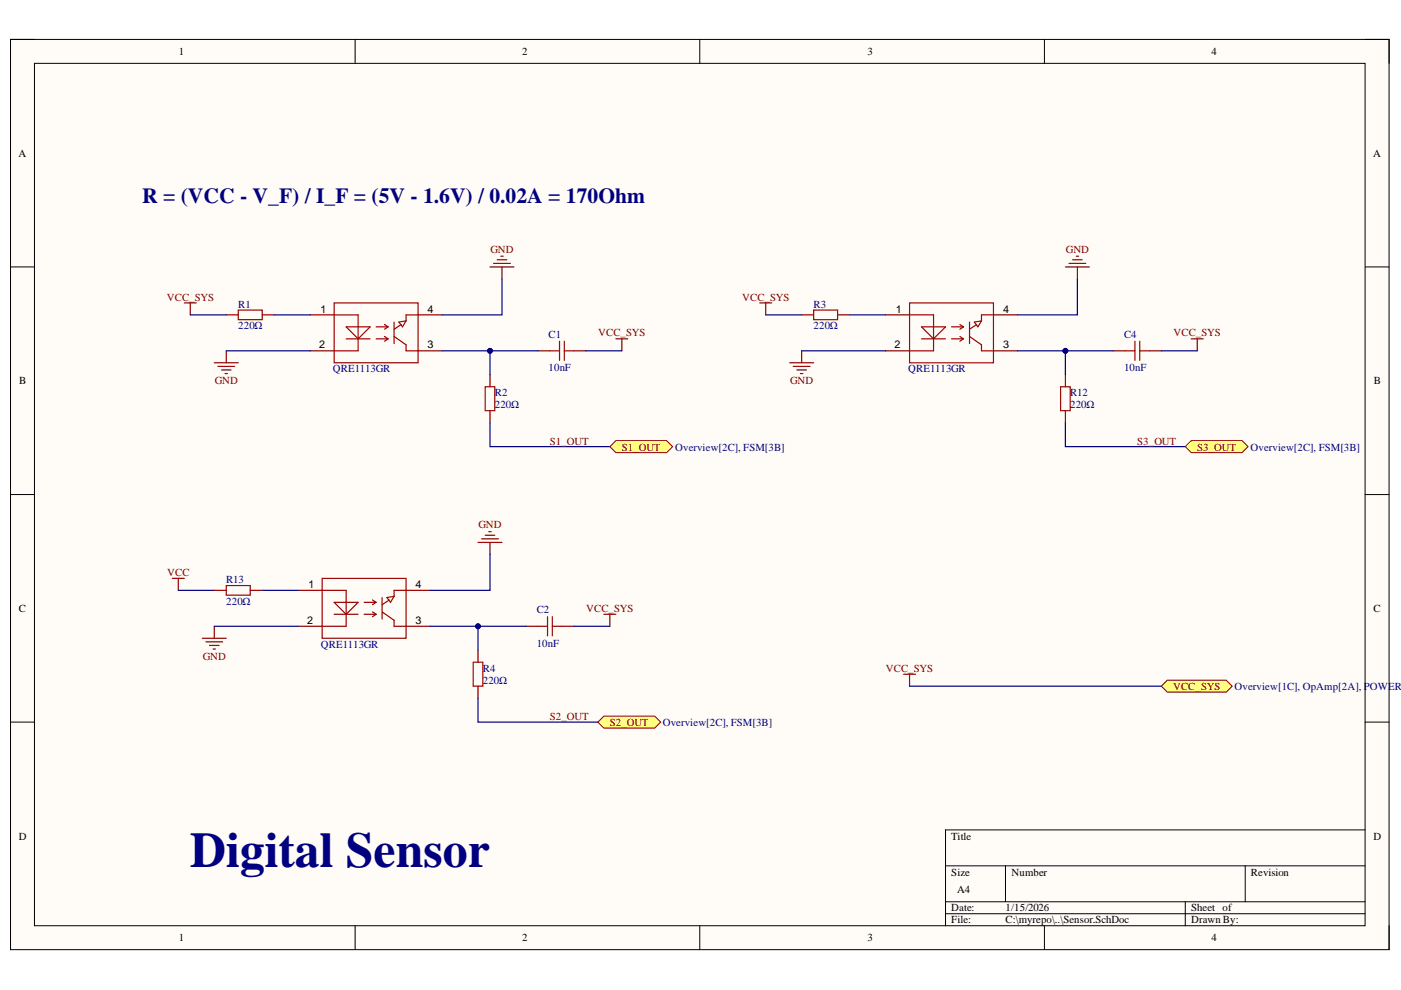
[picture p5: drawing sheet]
<svg xmlns="http://www.w3.org/2000/svg" width="297mm" height="210mm" viewBox="0 0 297 210" stroke-linecap="round" stroke-linejoin="round" font-family="sans-serif">
<path d="M2.2 8.4h292.3v192.9h-292.3z" fill-rule="evenodd" fill="#fffcf8"/>
<path d="M2.2 8.4h292.3v192.9h-292.3z" fill="none" stroke="#000" stroke-width=".21"/>
<path d="M7.3 13.4h282.1v182.9h-282.1z" fill-rule="evenodd" fill="#fffcf8"/>
<g fill="none" stroke="#000" stroke-width=".21">
<path d="M2.2 8.4h5.1M7.3 13.4h282.1v182.9h-282.1zM75.3 8.4v5M148.4 8.4v5M221.4 8.4v5M289.4 8.4h5.1v5M2.2 56.6h5.1M289.4 56.6h5.1M2.2 104.9h5.1M289.4 104.9h5.1M2.2 153.1h5.1M289.4 153.1h5.1"/>
<path d="M289.4 176h-88.9v20.3M75.3 196.3v5M148.4 196.3v5M200.5 183.6h88.9M200.5 191.2h88.9M200.5 193.7h88.9M213.2 183.6v7.6M221.4 196.3v5M251.3 191.2v5.1M264 183.6v7.6M294.5 196.3v5"/>
</g>
<g fill="none" stroke="#a00000" stroke-width=".25">
<path d="M50.5 65.7h5.1v2.1h-5.1zM70.8 64.2h17.8v12.7h-17.8zM70.8 66.8h5.1v7.6h-5.1M73.4 71.8h5.1M73.4 69.3h5.1l-2.6 2.5zM79.7 71.8h2.6M79.7 69.3h2.6M81.5 68.8l.8 .5M81.5 71.3l.8 .5M82.3 69.3l-.8 .5M82.3 71.8l-.8 .5M83.6 71.3l2.5 1.8v1.3h2.5"/>
<path d="M83.6 68.3v4.6M84.6 68.3l1.5-.3-.8 1.3zM85.1 68.8l-1.5 1M88.6 66.8h-2.5v1.2M116.6 74.4h2M118.6 72.3v4.1M119.6 74.4h2.1M119.6 72.3v4.1"/>
</g>
<path d="M48 66.8h2.5M55.6 66.8h2.5M65.8 66.8h5M65.8 74.4h5M88.6 66.8h5.1M88.6 74.4h5.1M114.1 74.4h2.5M121.7 74.4h2.5" fill="none" stroke="#800" stroke-width=".25"/>
<path d="M39.1 64.2h2.5M40.3 64.2v2.6M45.4 76.9h5.1M46.2 77.7h3.5M47 78.4h2M47.7 79.2h.5M48 74.4v2.5M130.6 71.8h2.5M131.8 71.8v2.6" fill="none" stroke="#800000" stroke-width=".25"/>
<path d="M40.3 66.8h7.7M58.1 66.8h7.7M93.7 74.4h20.4M124.2 74.4h7.6" fill="none" stroke="#000080" stroke-width=".25"/>
<circle cx="103.9" cy="74.4" r=".51" fill="#000080"/>
<circle cx="103.9" cy="74.4" r=".51" fill="none" stroke="#000080" stroke-width=".21"/>
<path d="M106.4 59.1v7.7h-12.7M48 74.4h17.8M103.9 74.4v5.1" fill="none" stroke="#000080" stroke-width=".25"/>
<path d="M103.9 56.6h5.1M104.6 55.8h3.6M105.4 55.1h2M106.2 54.3h.5M106.4 56.6v2.5" fill="none" stroke="#800000" stroke-width=".25"/>
<path d="M103.9 79.5v2.5M103.9 87.1v2.5" fill="none" stroke="#800" stroke-width=".25"/>
<path d="M102.9 82h2v5.1h-2z" fill="none" stroke="#a00000" stroke-width=".25"/>
<circle cx="103.9" cy="74.4" r=".51" fill="#000080"/>
<circle cx="103.9" cy="74.4" r=".51" fill="none" stroke="#000080" stroke-width=".21"/>
<path d="M103.9 89.6v5.1h25.4M37.8 125.2h7.6M55.6 125.2h7.6M91.2 132.8h20.3M121.7 132.8h7.6" fill="none" stroke="#000080" stroke-width=".25"/>
<g fill="none" stroke="#a00000" stroke-width=".25">
<path d="M68.3 122.6h17.8v12.7h-17.8zM68.3 125.2h5.1v7.6h-5.1M70.8 130.2h5.1M70.8 127.7h5.1l-2.5 2.5zM77.2 130.2h2.5M77.2 127.7h2.5M79 127.2l.7 .5M79 129.7l.7 .5M79.7 127.7l-.7 .5M79.7 130.2l-.7 .6M81 129.7l2.6 1.8v1.3h2.5M81 126.7v4.6"/>
<path d="M82 126.7l1.6-.3-.8 1.3zM82.5 127.2l-1.5 1M86.1 125.2h-2.5v1.2M114.1 132.8h2M116.1 130.8v4M117.1 132.8h2M117.1 130.8v4"/>
</g>
<path d="M63.2 125.2h5.1M63.2 132.8h5.1M86.1 125.2h5.1M86.1 132.8h5.1M111.5 132.8h2.6M119.1 132.8h2.6" fill="none" stroke="#800" stroke-width=".25"/>
<path d="M36.5 122.6h2.6M37.8 122.6v2.6M42.9 135.3h5.1M43.7 136.1h3.5M44.4 136.8h2.1M45.2 137.6h.5M45.4 132.8v2.5M128 130.2h2.6M129.3 130.2v2.6" fill="none" stroke="#800000" stroke-width=".25"/>
<circle cx="101.3" cy="132.8" r=".51" fill="#000080"/>
<circle cx="101.3" cy="132.8" r=".51" fill="none" stroke="#000080" stroke-width=".21"/>
<path d="M103.9 117.5v7.7h-12.7M45.4 132.8h17.8M101.3 132.8v5.1" fill="none" stroke="#000080" stroke-width=".25"/>
<path d="M101.3 115h5.1M102.1 114.2h3.6M102.9 113.5h2M103.6 112.7h.5M103.9 115v2.5" fill="none" stroke="#800000" stroke-width=".25"/>
<path d="M101.3 137.9v2.5M101.3 145.5v2.5" fill="none" stroke="#800" stroke-width=".25"/>
<path d="M100.3 140.4h2.1v5.1h-2.1z" fill="none" stroke="#a00000" stroke-width=".25"/>
<circle cx="101.3" cy="132.8" r=".51" fill="#000080"/>
<circle cx="101.3" cy="132.8" r=".51" fill="none" stroke="#000080" stroke-width=".21"/>
<path d="M101.3 148v5.1h25.5" fill="none" stroke="#000080" stroke-width=".25"/>
<path d="M129.3 94.7l1.3-1.3h10.7l1.3 1.3-1.3 1.3h-10.7z" fill-rule="evenodd" fill="#ffff80"/>
<path d="M129.3 94.7l1.3-1.3h10.7l1.3 1.3-1.3 1.3h-10.7z" fill="none" stroke="#800000" stroke-width=".21"/>
<path d="M128 151.8h10.8l1.3 1.3-1.3 1.3h-10.8l-1.2-1.3z" fill-rule="evenodd" fill="#ffff80"/>
<path d="M128 151.8h10.8l1.3 1.3-1.3 1.3h-10.8l-1.2-1.3z" fill="none" stroke="#800000" stroke-width=".21"/>
<path d="M187.8 66.8h5M187.8 74.4h5M210.6 66.8h5.1M210.6 74.4h5.1M236.1 74.4h2.5M243.7 74.4h2.5M45.4 125.2h2.6M53.1 125.2h2.5" fill="none" stroke="#800" stroke-width=".25"/>
<g fill="none" stroke="#a00000" stroke-width=".25">
<path d="M192.8 64.2h17.8v12.7h-17.8zM192.8 66.8h5.1v7.6h-5.1M195.4 71.8h5.1M195.4 69.3h5.1l-2.6 2.5zM201.7 71.8h2.6M201.7 69.3h2.6M203.5 68.8l.8 .5M203.5 71.3l.8 .5M204.3 69.3l-.8 .5M204.3 71.8l-.8 .5M205.6 71.3l2.5 1.8v1.3h2.5M205.6 68.3v4.6"/>
<path d="M206.6 68.3l1.5-.3-.8 1.3zM207.1 68.8l-1.5 1M210.6 66.8h-2.5v1.2M238.6 74.4h2M240.6 72.3v4.1M241.6 74.4h2.1M241.6 72.3v4.1M48 124.2h5.1v2h-5.1z"/>
</g>
<path d="M161.1 64.2h2.5M162.3 64.2v2.6M167.4 76.9h5.1M168.2 77.7h3.5M169 78.4h2M169.7 79.2h.5M170 74.4v2.5M252.6 71.8h2.5M253.8 71.8v2.6" fill="none" stroke="#800000" stroke-width=".25"/>
<path d="M162.3 66.8h7.7M180.1 66.8h7.7M215.7 74.4h20.4M246.2 74.4h7.6" fill="none" stroke="#000080" stroke-width=".25"/>
<circle cx="225.9" cy="74.4" r=".51" fill="#000080"/>
<circle cx="225.9" cy="74.4" r=".51" fill="none" stroke="#000080" stroke-width=".21"/>
<path d="M228.4 59.1v7.7h-12.7M170 74.4h17.8M225.9 74.4v5.1" fill="none" stroke="#000080" stroke-width=".25"/>
<path d="M225.9 56.6h5.1M226.7 55.8h3.5M227.4 55.1h2M228.2 54.3h.5M228.4 56.6v2.5" fill="none" stroke="#800000" stroke-width=".25"/>
<path d="M225.9 79.5v2.5M225.9 87.1v2.5" fill="none" stroke="#800" stroke-width=".25"/>
<path d="M224.9 82h2v5.1h-2z" fill="none" stroke="#a00000" stroke-width=".25"/>
<circle cx="225.9" cy="74.4" r=".51" fill="#000080"/>
<circle cx="225.9" cy="74.4" r=".51" fill="none" stroke="#000080" stroke-width=".21"/>
<path d="M225.9 89.6v5.1h25.4" fill="none" stroke="#000080" stroke-width=".25"/>
<path d="M251.3 94.7l1.3-1.3h10.7l1.3 1.3-1.3 1.3h-10.7z" fill-rule="evenodd" fill="#ffff80"/>
<path d="M251.3 94.7l1.3-1.3h10.7l1.3 1.3-1.3 1.3h-10.7z" fill="none" stroke="#800000" stroke-width=".21"/>
<path d="M170 66.8h2.5M177.6 66.8h2.5" fill="none" stroke="#800" stroke-width=".25"/>
<path d="M172.5 65.7h5.1v2.1h-5.1z" fill="none" stroke="#a00000" stroke-width=".25"/>
<path d="M191.6 143h2.5M192.8 143v2.5" fill="none" stroke="#800000" stroke-width=".25"/>
<path d="M246.2 145.5l1.3-1.3h12.5l1.3 1.3-1.3 1.3h-12.5z" fill-rule="evenodd" fill="#ffff80"/>
<path d="M246.2 145.5l1.3-1.3h12.5l1.3 1.3-1.3 1.3h-12.5z" fill="none" stroke="#800000" stroke-width=".21"/>
<path d="M192.8 145.5h53.4" fill="none" stroke="#000080" stroke-width=".25"/>
<text font-size="10.6" fill="#000080" x="40.4" y="183.9">Digital Sensor</text>
<text font-size="4.6" fill="#000080" x="30.1" y="42.9">R = (VCC - V_F) / I_F = (5V - 1.6V) / 0.02A = 170Ohm</text>
<g font-size="2.3">
<text x="37.9" y="11.7">1</text>
<text x="110.7" y="11.7">2</text>
<text x="183.9" y="11.7">3</text>
<text x="256.8" y="11.7">4</text>
<text x="3.9" y="33.3">A</text>
<text x="291.1" y="33.3">A</text>
<text x="67.9" y="66.3">1</text>
<text x="90.6" y="66.3">4</text>
<text x="189.9" y="66.3">1</text>
<text x="212.7" y="66.3">4</text>
<text x="67.7" y="73.9">2</text>
<text x="90.6" y="73.9">3</text>
<text x="189.7" y="73.9">2</text>
<text x="212.7" y="73.9">3</text>
<text x="4.1" y="81.5">B</text>
<text x="291.3" y="81.5">B</text>
<text x="65.4" y="124.7">1</text>
<text x="88.1" y="124.7">4</text>
<text x="4" y="129.8">C</text>
<text x="291.2" y="129.8">C</text>
<text x="65.1" y="132.3">2</text>
<text x="88.1" y="132.3">3</text>
<text x="4" y="178">D</text>
<text x="201.7" y="178">Title</text>
<text x="291.2" y="178">D</text>
<text x="201.7" y="185.6">Size</text>
<text x="214.5" y="185.6">Number</text>
<text x="265.2" y="185.6">Revision</text>
<text x="203" y="189.4">A4</text>
<text x="201.7" y="193.2">Date:</text>
<text x="201.7" y="195.8">File:</text>
<text x="213.2" y="193.2">1/15/2026</text>
<text x="213.2" y="195.8">C:\myrepo\..\Sensor.SchDoc</text>
<text x="252.5" y="193.2">Sheet of</text>
<text x="252.5" y="195.8">Drawn By:</text>
<text x="37.9" y="199.6">1</text>
<text x="110.7" y="199.6">2</text>
<text x="183.9" y="199.6">3</text>
<text x="256.8" y="199.6">4</text>
</g>
<g font-size="2.3" fill="#800000">
<text x="104" y="53.6">GND</text>
<text x="226" y="53.6">GND</text>
<text x="35.4" y="63.7">VCC_SYS</text>
<text x="157.4" y="63.7">VCC_SYS</text>
<text x="126.8" y="71.3">VCC_SYS</text>
<text x="248.8" y="71.3">VCC_SYS</text>
<text x="45.5" y="81.5">GND</text>
<text x="167.5" y="81.5">GND</text>
<text x="116.6" y="94.3">S1_OUT</text>
<text x="131.8" y="95.5">S1_OUT</text>
<text x="241.1" y="94.3">S3_OUT</text>
<text x="253.8" y="95.5">S3_OUT</text>
<text x="101.4" y="112">GND</text>
<text x="35.4" y="122.1">VCC</text>
<text x="124.3" y="129.8">VCC_SYS</text>
<text x="43" y="139.9">GND</text>
<text x="187.8" y="142.4">VCC_SYS</text>
<text x="248.7" y="146.2">VCC_SYS</text>
<text x="116.6" y="152.7">S2_OUT</text>
<text x="129.3" y="153.9">S2_OUT</text>
</g>
<g font-size="2.3" fill="#000080">
<text x="50.5" y="65.3">R1</text>
<text x="172.5" y="65.3">R3</text>
<text x="50.5" y="69.8">220Ω</text>
<text x="116.3" y="71.6">C1</text>
<text x="172.5" y="69.8">220Ω</text>
<text x="238.3" y="71.6">C4</text>
<text x="70.6" y="79">QRE1113GR</text>
<text x="116.3" y="78.7">10nF</text>
<text x="192.5" y="79">QRE1113GR</text>
<text x="238.3" y="78.7">10nF</text>
<text x="104.9" y="84">R2</text>
<text x="104.9" y="86.6">220Ω</text>
<text x="226.9" y="84">R12</text>
<text x="226.9" y="86.6">220Ω</text>
<text x="143.1" y="95.5">Overview[2C], FSM[3B]</text>
<text x="265.1" y="95.5">Overview[2C], FSM[3B]</text>
<text x="48" y="123.7">R13</text>
<text x="48" y="128.2">220Ω</text>
<text x="113.8" y="130">C2</text>
<text x="68" y="137.4">QRE1113GR</text>
<text x="113.8" y="137.1">10nF</text>
<text x="102.4" y="142.4">R4</text>
<text x="102.4" y="145">220Ω</text>
<text x="261.8" y="146.2">Overview[1C], OpAmp[2A], POWER[7</text>
<text x="140.5" y="153.9">Overview[2C], FSM[3B]</text>
</g>
</svg>
